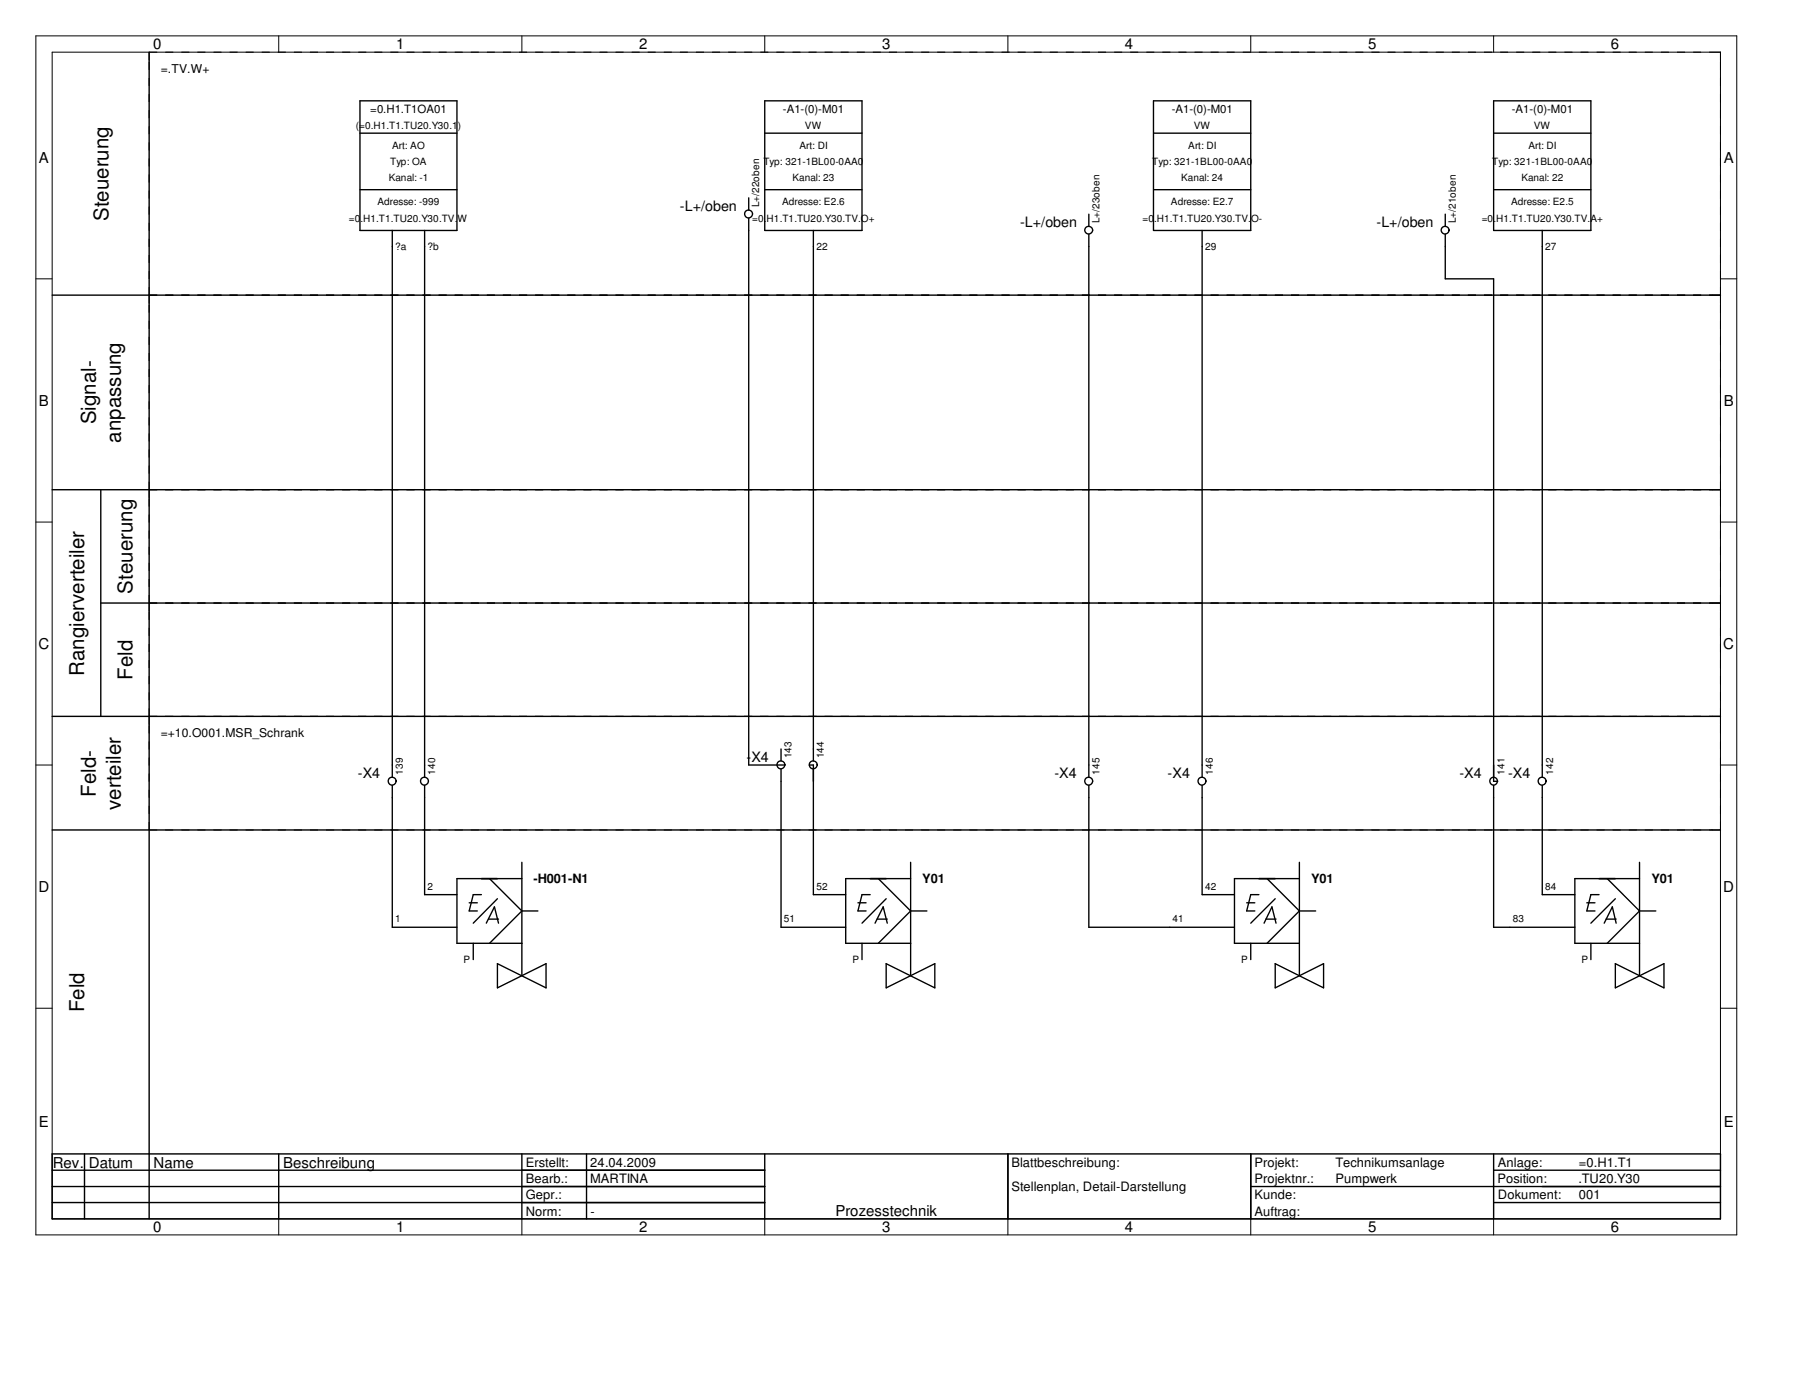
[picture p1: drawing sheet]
<svg xmlns="http://www.w3.org/2000/svg" width="279mm" height="216mm" viewBox="0 0 279 216" stroke-linecap="round" stroke-linejoin="round" font-family="sans-serif">
<g fill="none" stroke="#000" stroke-width=".16">
<path d="M5.6 5.6h265v186.8h-265zM8.1 8.1h260v181.8h-260zM23.2 8.1v1.3M43.4 5.6v2.5M81.3 5.6v2.5M119.2 5.6v2.5M157.1 5.6v2.5M194.9 5.6v2.5M232.7 5.6v2.5M5.6 43.4h2.5M23.2 46v1.2M266.8 46h1.3"/>
<path d="M268.1 43.4h2.5M23.2 76.3v1.2M266.8 76.3h1.3M5.6 81.3h2.5M23.2 93.9v1.3M266.8 93.9h1.3M268.1 81.3h2.5M5.6 119.2h2.5M23.2 111.6v1.3M266.8 111.6h1.3M268.1 119.2h2.5M266.8 129.3h1.3"/>
<path d="M5.6 157.1h2.5M268.1 157.1h2.5M43.4 189.9v2.5M81.3 189.9v2.5M119.2 189.9v2.5M157.1 189.9v2.5M194.9 189.9v2.5M232.7 189.9v2.5"/>
</g>
<g fill="none" stroke="#000" stroke-width=".22">
<path d="M23.2 8.1v181.8M8.1 46h260M8.1 76.3h260M15.7 76.3v35.3M15.7 93.9h252.4M8.1 111.6h260M8.1 129.3h260M8.1 179.7h260v10.2h-260zM13.2 179.7v10.2M43.4 179.7v10.2M81.3 179.7v10.2M91.4 179.7v10.2"/>
<path d="M119.2 179.7v10.2M157.1 179.7v10.2M194.9 179.7v10.2M232.7 179.7v10.2M8.1 184.8h111.1M8.1 182.3h111.1M8.1 187.3h111.1M194.9 184.8h73.2M232.7 182.3h35.4M232.7 187.3h35.4"/>
</g>
<g fill="none" stroke="#000" stroke-width=".16" stroke-dasharray="1.3 1.3" stroke-linecap="butt">
<path d="M23.2 8.1h243.6M23.2 46h243.6M23.2 46v-36.6M268.1 46v-36.6M23.2 76.3h243.6M23.2 76.3v-29.1M268.1 76.3v-29.1M23.2 93.9h243.6M23.2 93.9v-16.4M268.1 93.9v-16.4M23.2 111.6h243.6M23.2 111.6v-16.4"/>
<path d="M268.1 111.6v-16.4M23.2 129.3h243.6M23.2 129.3v-16.4M268.1 129.3v-16.4"/>
</g>
<g fill="none" stroke="#000" stroke-width=".21">
<path d="M56.1 15.7h15.1v20.2h-15.1zM119.2 15.7h15.1v20.2h-15.1zM179.7 15.7h15.2v20.2h-15.2zM232.7 15.7h15.2v20.2h-15.2zM56.1 20.7h15.1M56.1 29.5h15.1M61.1 35.9v85.2M66.2 35.9v85.2M116.7 34v85.2h5.6M116.7 30.8v1.9M119.2 20.7h15.1M119.2 29.5h15.1"/>
<path d="M126.7 35.9v82.6M169.7 33.4v1.9M169.7 36.5v84.6M179.7 20.7h15.2M179.7 29.5h15.2M187.3 35.9v85.2M225.2 36.5v6.9h7.5v78.3h.7M225.2 33.4v1.9M232.7 20.7h15.2M232.7 29.5h15.2M240.3 35.9v85.2M121.7 119.8v24.6h10.1"/>
<path d="M121.7 116.7v1.8M126.1 119.2h.6v20.2h5.1M61.1 122.3v22.1h10.1M66.2 122.3v17.1h5M75 139.4h-1.3l-.6 2.5h1.3M76.3 136.9l5 5M77.5 140l-3.8 3.8M81.3 136.9h-10.1v10h10.1M81.3 134.3v17.7M135.6 139.4h-1.3l-.6 2.5h1.3M136.9 136.9l5 5M138.1 140l-3.8 3.8"/>
<path d="M141.9 136.9h-10.1v10h10.1M141.9 134.3v17.7M169.7 122.3v22.1h22.7M187.3 122.3v17.1h5.1M196.2 139.4h-1.3l-.6 2.5h1.2M197.4 136.9l5.1 5M198.7 140l-3.8 3.8M202.5 136.9h-10.1v10h10.1M202.5 134.3v17.7M232.7 122.3v22.1h12.7M240.3 122.3v17.1h5.1M249.2 139.4h-1.3l-.6 2.5h1.2"/>
<path d="M250.4 136.9l5.1 5M251.7 140l-3.8 3.8M255.5 136.9h-10.1v10h10.1M255.5 134.3v17.7M73.1 140.6h1.3M73.7 146.9v2.6M75.8 143.8l1.2-2.5 .7 2.5M76.1 143.2h1.6M77.5 150.1l7.6 3.8v-3.8l-7.6 3.8zM81.3 141.9h2.5M81.3 141.9l-5 5M133.7 140.6h1.3"/>
<path d="M134.3 146.9v2.6M136.4 143.8l1.2-2.5 .7 2.5M136.7 143.2h1.6M138.1 150.1l7.6 3.8v-3.8l-7.6 3.8zM141.9 141.9h2.5M141.9 141.9l-5 5M194.3 140.6h1.2M194.9 146.9v2.6M197 143.8l1.2-2.5 .6 2.5M197.3 143.2h1.5M198.7 150.1l7.5 3.8v-3.8l-7.5 3.8zM202.5 141.9h2.5"/>
<path d="M202.5 141.9l-5.1 5M247.3 140.6h1.2M247.9 146.9v2.6M250 143.8l1.2-2.5 .6 2.5M250.3 143.2h1.5M251.7 150.1l7.6 3.8v-3.8l-7.6 3.8zM255.5 141.9h2.5M255.5 141.9l-5.1 5"/>
<circle cx="116.6" cy="33.3" r=".62"/>
<circle cx="169.7" cy="35.9" r=".61"/>
<circle cx="225.2" cy="35.9" r=".61"/>
<circle cx="121.7" cy="119.1" r=".62"/>
<circle cx="126.7" cy="119.1" r=".62"/>
<circle cx="61.1" cy="121.7" r=".62"/>
<circle cx="66.1" cy="121.7" r=".62"/>
<circle cx="169.6" cy="121.7" r=".62"/>
<circle cx="187.3" cy="121.7" r=".62"/>
<circle cx="232.7" cy="121.7" r=".6"/>
<circle cx="240.3" cy="121.7" r=".62"/>
</g>
<g font-size="3.2">
<text x="16.9" y="34.4" transform="rotate(-90 16.9 34.4)">Steuerung</text>
<text x="14.9" y="66.1" transform="rotate(-90 14.9 66.1)">Signal-</text>
<text x="18.8" y="69" transform="rotate(-90 18.8 69)">anpassung</text>
<text x="20.7" y="92.5" transform="rotate(-90 20.7 92.5)">Steuerung</text>
<text x="13.1" y="105.2" transform="rotate(-90 13.1 105.2)">Rangierverteiler</text>
<text x="20.7" y="105.9" transform="rotate(-90 20.7 105.9)">Feld</text>
<text x="14.9" y="124.1" transform="rotate(-90 14.9 124.1)">Feld-</text>
<text x="18.8" y="126.2" transform="rotate(-90 18.8 126.2)">verteiler</text>
<text x="13.1" y="157.6" transform="rotate(-90 13.1 157.6)">Feld</text>
</g>
<g font-size="2.3">
<text x="23.9" y="7.7">0</text>
<text x="61.7" y="7.7">1</text>
<text x="99.6" y="7.7">2</text>
<text x="137.5" y="7.7">3</text>
<text x="175.3" y="7.7">4</text>
<text x="213.2" y="7.7">5</text>
<text x="251" y="7.7">6</text>
<text x="6.1" y="25.4">A</text>
<text x="268.6" y="25.4">A</text>
<text x="6.1" y="63.2">B</text>
<text x="268.6" y="63.2">B</text>
<text x="6" y="101.1">C</text>
<text x="268.5" y="101.1">C</text>
<text x="6" y="138.9">D</text>
<text x="268.5" y="138.9">D</text>
<text x="6.1" y="175.6">E</text>
<text x="268.6" y="175.6">E</text>
<text x="8.2" y="181.9">Rev. Datum</text>
<text x="23.9" y="181.9">Name</text>
<text x="44.1" y="181.9">Beschreibung</text>
<text x="23.9" y="191.9">0</text>
<text x="61.7" y="191.9">1</text>
<text x="99.6" y="191.9">2</text>
<text x="130.2" y="189.4">Prozesstechnik</text>
<text x="137.5" y="191.9">3</text>
<text x="175.3" y="191.9">4</text>
<text x="213.2" y="191.9">5</text>
<text x="251" y="191.9">6</text>
</g>
<g font-size="2.2">
<text x="106" y="32.9">-L+/oben</text>
<text x="159" y="35.4">-L+/oben</text>
<text x="214.5" y="35.4">-L+/oben</text>
<text x="116.3" y="118.7">-X4</text>
<text x="55.8" y="121.2">-X4</text>
<text x="164.3" y="121.2">-X4</text>
<text x="181.9" y="121.2">-X4</text>
<text x="227.4" y="121.2">-X4</text>
<text x="235" y="121.2">-X4</text>
</g>
<g font-size="2">
<text x="83.1" y="137.5">-H001-N1</text>
<text x="143.7" y="137.5">Y01</text>
<text x="204.3" y="137.5">Y01</text>
<text x="257.3" y="137.5">Y01</text>
<text x="81.9" y="184.3">Bearb.:</text>
<text x="81.9" y="181.8">Erstellt:</text>
<text x="92" y="181.8">24.04.2009</text>
<text x="92" y="184.3">MARTINA</text>
<text x="157.6" y="185.5">Stellenplan, Detail-Darstellung</text>
<text x="157.6" y="181.8">Blattbeschreibung:</text>
<text x="195.5" y="181.8">Projekt:</text>
<text x="195.5" y="184.3">Projektnr.:</text>
<text x="208.1" y="181.8">Technikumsanlage</text>
<text x="208.1" y="184.3">Pumpwerk</text>
<text x="233.3" y="184.3">Position:</text>
<text x="233.4" y="181.8">Anlage:</text>
<text x="246" y="184.3">.TU20.Y30</text>
<text x="246" y="181.8">=0.H1.T1</text>
<text x="81.9" y="186.8">Gepr.:</text>
<text x="81.9" y="189.4">Norm:</text>
<text x="92" y="189.4">-</text>
<text x="195.5" y="186.8">Kunde:</text>
<text x="195.5" y="189.4">Auftrag:</text>
<text x="233.4" y="186.8">Dokument:</text>
<text x="246" y="186.8">001</text>
</g>
<g font-size="1.9">
<text x="25.1" y="11.3">=.TV.W+</text>
<text x="25.1" y="114.8">=+10.O001.MSR_Schrank</text>
</g>
<g font-size="1.8">
<text x="57.7" y="17.6">=0.H1.T1OA01</text>
<text x="122" y="17.6">-A1-(0)-M01</text>
<text x="182.6" y="17.6">-A1-(0)-M01</text>
<text x="235.6" y="17.6">-A1-(0)-M01</text>
</g>
<g font-size="1.6">
<text x="55.5" y="20">(=0.H1.T1.TU20.Y30.1)</text>
<text x="61.1" y="23.2">Art: AO</text>
<text x="124.6" y="23.2">Art: DI</text>
<text x="125.4" y="20">VW</text>
<text x="185.2" y="23.2">Art: DI</text>
<text x="186" y="20">VW</text>
<text x="238.2" y="23.2">Art: DI</text>
<text x="239" y="20">VW</text>
<text x="60.6" y="28.2">Kanal: -1</text>
<text x="60.8" y="25.7">Typ: OA</text>
<text x="119" y="25.7">Typ: 321-1BL00-0AA0</text>
<text x="123.5" y="28.2">Kanal: 23</text>
<text x="179.5" y="25.7">Typ: 321-1BL00-0AA0</text>
<text x="184.1" y="28.2">Kanal: 24</text>
<text x="232.5" y="25.7">Typ: 321-1BL00-0AA0</text>
<text x="237.1" y="28.2">Kanal: 22</text>
<text x="54.4" y="34.5">=0.H1.T1.TU20.Y30.TV.W</text>
<text x="58.8" y="32">Adresse: -999</text>
<text x="117.2" y="34.5">=0.H1.T1.TU20.Y30.TV.O+</text>
<text x="118.3" y="32.3" transform="rotate(-90 118.3 32.3)">L+/22oben</text>
<text x="121.9" y="32">Adresse: E2.6</text>
<text x="171.3" y="34.8" transform="rotate(-90 171.3 34.8)">L+/23oben</text>
<text x="178" y="34.5">=0.H1.T1.TU20.Y30.TV.O-</text>
<text x="182.5" y="32">Adresse: E2.7</text>
<text x="226.9" y="34.8" transform="rotate(-90 226.9 34.8)">L+/21oben</text>
<text x="230.9" y="34.5">=0.H1.T1.TU20.Y30.TV.A+</text>
<text x="235.5" y="32">Adresse: E2.5</text>
<text x="61.6" y="38.9">?a</text>
<text x="66.6" y="38.9">?b</text>
<text x="127.2" y="38.9">22</text>
<text x="187.8" y="38.9">29</text>
<text x="240.8" y="38.9">27</text>
<text x="123.4" y="118.1" transform="rotate(-90 123.4 118.1)">143</text>
<text x="128.4" y="118.1" transform="rotate(-90 128.4 118.1)">144</text>
<text x="62.8" y="120.6" transform="rotate(-90 62.8 120.6)">139</text>
<text x="67.8" y="120.6" transform="rotate(-90 67.8 120.6)">140</text>
<text x="171.3" y="120.6" transform="rotate(-90 171.3 120.6)">145</text>
<text x="189" y="120.6" transform="rotate(-90 189 120.6)">146</text>
<text x="234.4" y="120.6" transform="rotate(-90 234.4 120.6)">141</text>
<text x="242" y="120.6" transform="rotate(-90 242 120.6)">142</text>
<text x="61.6" y="143.6">1</text>
<text x="66.6" y="138.6">2</text>
<text x="122.1" y="143.6">51</text>
<text x="127.2" y="138.6">52</text>
<text x="182.7" y="143.6">41</text>
<text x="187.8" y="138.6">42</text>
<text x="235.8" y="143.6">83</text>
<text x="240.8" y="138.6">84</text>
<text x="72.2" y="150">P</text>
<text x="132.8" y="150">P</text>
<text x="193.4" y="150">P</text>
<text x="246.4" y="150">P</text>
</g>
</svg>
